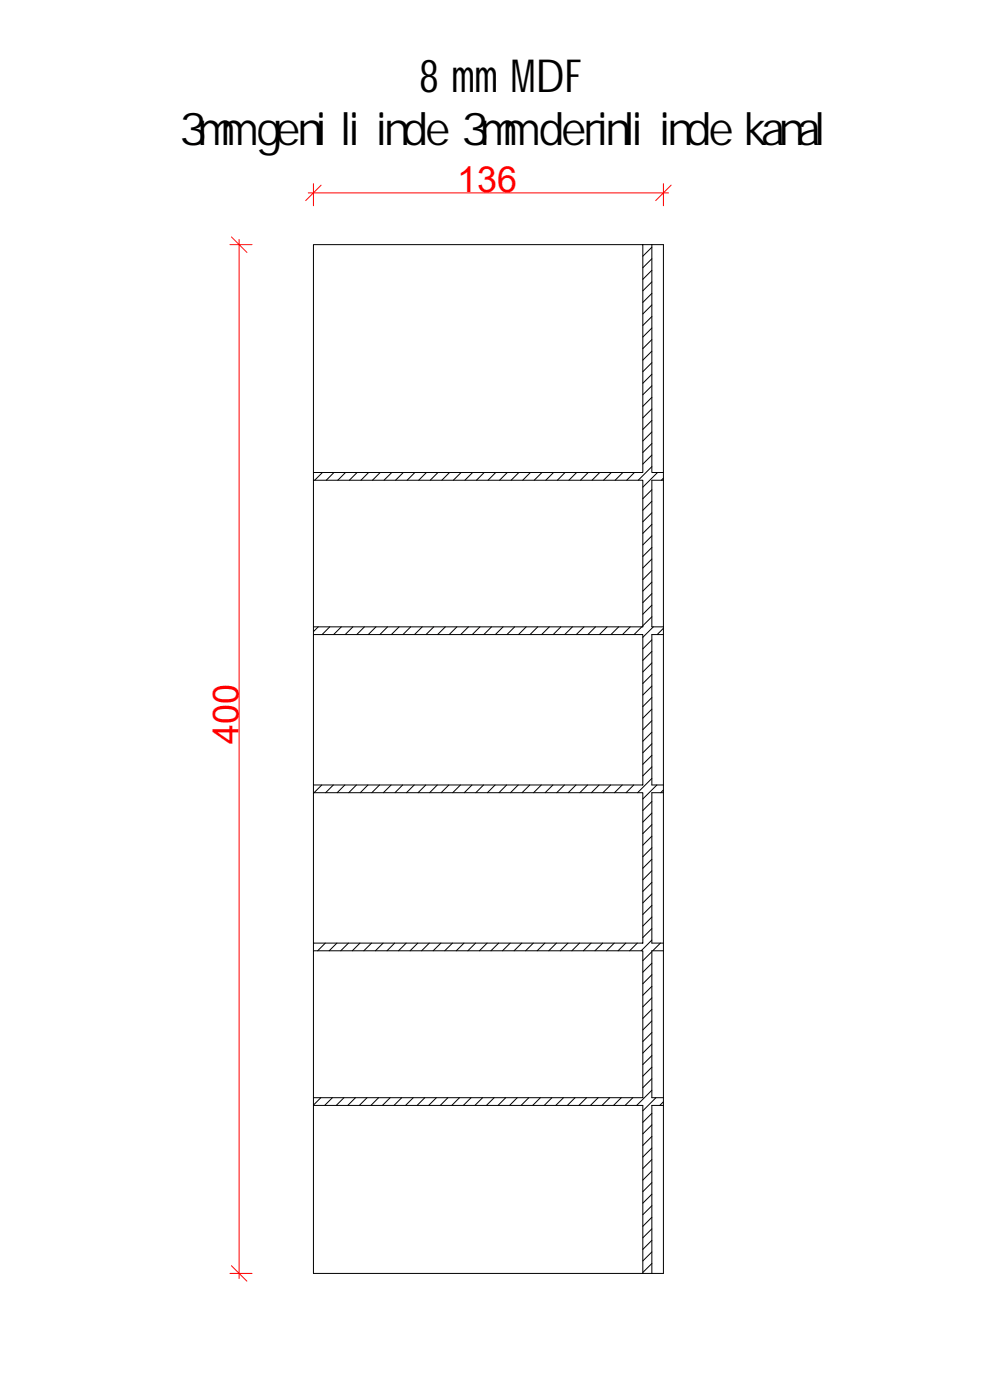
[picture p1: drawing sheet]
<svg xmlns="http://www.w3.org/2000/svg" width="841mm" height="1189mm" viewBox="0 0 841 1189" stroke-linecap="round" stroke-linejoin="round" font-family="sans-serif">
<!-- layer: 0 -->
<g fill="none" stroke="#000" stroke-width=".85">
<path d="M266 208h280v193h-280zM546 208h17v459M546 208h.1M553 208v193h10M553 210l-7 8M553 220l-7 7M553 230l-7 7M553 239l-7 8M553 249l-7 8M553 259l-7 8M553 269l-7 7M553 279l-7 7"/>
<path d="M553 288l-7 8M553 298l-7 8M553 308l-7 8M553 318l-7 7M553 328l-7 7M553 337l-7 8M553 347l-7 8M553 357l-7 8M553 367l-7 7M553 377l-7 7M553 386l-7 8M553 396l-11 12"/>
<path d="M266 408h280v124h-280zM266 401v7M274 401l-7 7M283 401l-6 7M293 401l-6 7M303 401l-7 7M313 401l-7 7M323 401l-7 7M332 401l-6 7M342 401l-6 7M352 401l-6 7M362 401l-7 7"/>
<path d="M372 401l-7 7M381 401l-6 7M391 401l-6 7M401 401l-6 7M411 401l-7 7M421 401l-7 7M431 401l-7 7M440 401l-6 7M450 401l-6 7M460 401l-7 7M470 401l-7 7M480 401l-7 7"/>
<path d="M489 401l-6 7M499 401l-6 7M509 401l-7 7M519 401l-7 7M529 401l-7 7M538 401l-6 7M553 416l-7 8M558 401l-12 13M563 406l-2 2M563 408h-10v124h10M553 426l-7 7M553 435l-7 8"/>
<path d="M553 445l-7 8M553 455l-7 8M553 465l-7 8M553 475l-7 7M553 485l-7 7M553 494l-7 8M553 504l-7 8M553 514l-7 8M266 539h280v128h-280zM266 532v7M270 532l-4 4M280 532l-7 7"/>
<path d="M290 532l-7 7M299 532l-6 7M309 532l-6 7M319 532l-6 7M329 532l-7 7M339 532l-7 7M349 532l-7 7M358 532l-6 7M368 532l-6 7M378 532l-7 7M388 532l-7 7M398 532l-7 7"/>
<path d="M407 532l-6 7M417 532l-6 7M427 532l-7 7M437 532l-7 7M447 532l-7 7M456 532l-6 7M466 532l-6 7M476 532l-7 7M486 532l-7 7M496 532l-7 7M505 532l-6 7M515 532l-6 7"/>
<path d="M525 532l-7 7M535 532l-7 7M545 532l-7 7M553 524l-7 7M554 532l-8 9M563 534l-5 5M563 539h-10v128h10M553 543l-7 8M553 553l-7 8M553 563l-7 8M553 573l-7 7M553 583l-7 7"/>
<path d="M553 592l-7 8M553 602l-7 8M553 612l-7 8M553 622l-7 7M553 632l-7 7M553 641l-7 8M553 651l-7 8M266 673h280v128h-280zM266 667v6M273 667l-6 6M283 667l-7 6M293 667l-7 6"/>
<path d="M302 667l-6 6M312 667l-6 6M322 667l-6 6M332 667l-7 6M342 667l-7 6M352 667l-7 6M361 667l-6 6M371 667l-6 6M381 667l-7 6M391 667l-7 6M401 667l-7 6M410 667l-6 6"/>
<path d="M420 667l-6 6M430 667l-7 6M440 667l-7 6M450 667l-7 6M459 667l-6 6M469 667l-6 6M479 667l-7 6M489 667l-7 6M499 667l-7 6M508 667l-6 6M518 667l-6 6M528 667l-7 6"/>
<path d="M538 667l-7 6M553 661l-12 12M557 667l-11 11M563 667v272M563 671l-2 2M563 673h-10v128h10M553 681l-7 7M553 690l-7 8M553 700l-7 8M553 710l-7 8M553 720l-7 8M553 730l-7 7"/>
<path d="M553 739l-7 8M553 749l-7 8M553 759l-7 8M553 769l-7 8M553 779l-7 7M553 789l-7 7M553 798l-9 9M266 807h280v125h-280zM266 801v6M266 801h.1M276 801l-6 6M286 801l-7 6"/>
<path d="M296 801l-7 6M306 801l-7 6M315 801l-6 6M325 801l-6 6M335 801l-7 6M345 801l-7 6M355 801l-7 6M364 801l-6 6M374 801l-6 6M384 801l-7 6M394 801l-7 6M404 801l-7 6"/>
<path d="M413 801l-6 6M423 801l-6 6M433 801l-7 6M443 801l-7 6M453 801l-7 6M462 801l-6 6M472 801l-6 6M482 801l-7 6M492 801l-7 6M502 801l-7 6M511 801l-6 6M521 801l-6 6"/>
<path d="M531 801l-6 6M541 801l-7 6M553 808l-7 8M553 818l-7 8M560 801l-6 6M563 807h-10v125h10M553 828l-7 7M553 838l-7 7M553 847l-7 8M553 857l-7 8M553 867l-7 8M553 877l-7 7"/>
<path d="M553 887l-7 7M553 896l-7 8M553 906l-7 8M553 916l-7 8M266 932v7h280v142M266 939v142h297v-142M272 932l-6 6M282 932l-6 7M292 932l-7 7M302 932l-7 7M312 932l-7 7M321 932l-6 7"/>
<path d="M331 932l-6 7M341 932l-7 7M351 932l-7 7M361 932l-7 7M370 932l-6 7M380 932l-6 7M390 932l-7 7M400 932l-7 7M410 932l-7 7M419 932l-6 7M429 932l-6 7M439 932l-7 7"/>
<path d="M449 932l-7 7M459 932l-7 7M468 932l-6 7M478 932l-6 7M488 932l-7 7M498 932l-7 7M508 932l-7 7M517 932l-6 7M527 932l-6 7M537 932l-6 7M553 926l-13 13M557 932l-11 11"/>
<path d="M563 936l-3 3M563 939h-10v142M553 945l-7 8M553 955l-7 8M553 965l-7 8M553 975l-7 8M553 985l-7 7M553 994l-7 8M553 1004l-7 8M553 1014l-7 8M553 1024l-7 8M553 1034l-7 7"/>
<path d="M553 1044l-7 7M553 1053l-7 8M553 1063l-7 8M553 1073l-7 8"/>
</g>
<!-- layer: 0.3 -->
<path d="M266 156v19M563 156v19M262 164h305M195 208h19M203 203v883M195 1081h19" fill="none" stroke="#f00" stroke-width=".85"/>
<!-- layer: 0 -->
<path d="M273 157l-14 13M570 157l-14 13M196 201l13 13M196 1075l13 13" fill="none" stroke="#f00" stroke-width=".85"/>
<g font-size="38.8">
<text x="356" y="78">8 mm MDF</text>
<text x="151" y="124">3mm genişliğinde 3mm derinliğinde kanal</text>
</g>
<g font-size="30.5" fill="#f00">
<text x="388" y="163">136</text>
<text x="202" y="632" transform="rotate(-90 202 632)">400</text>
</g>
</svg>
